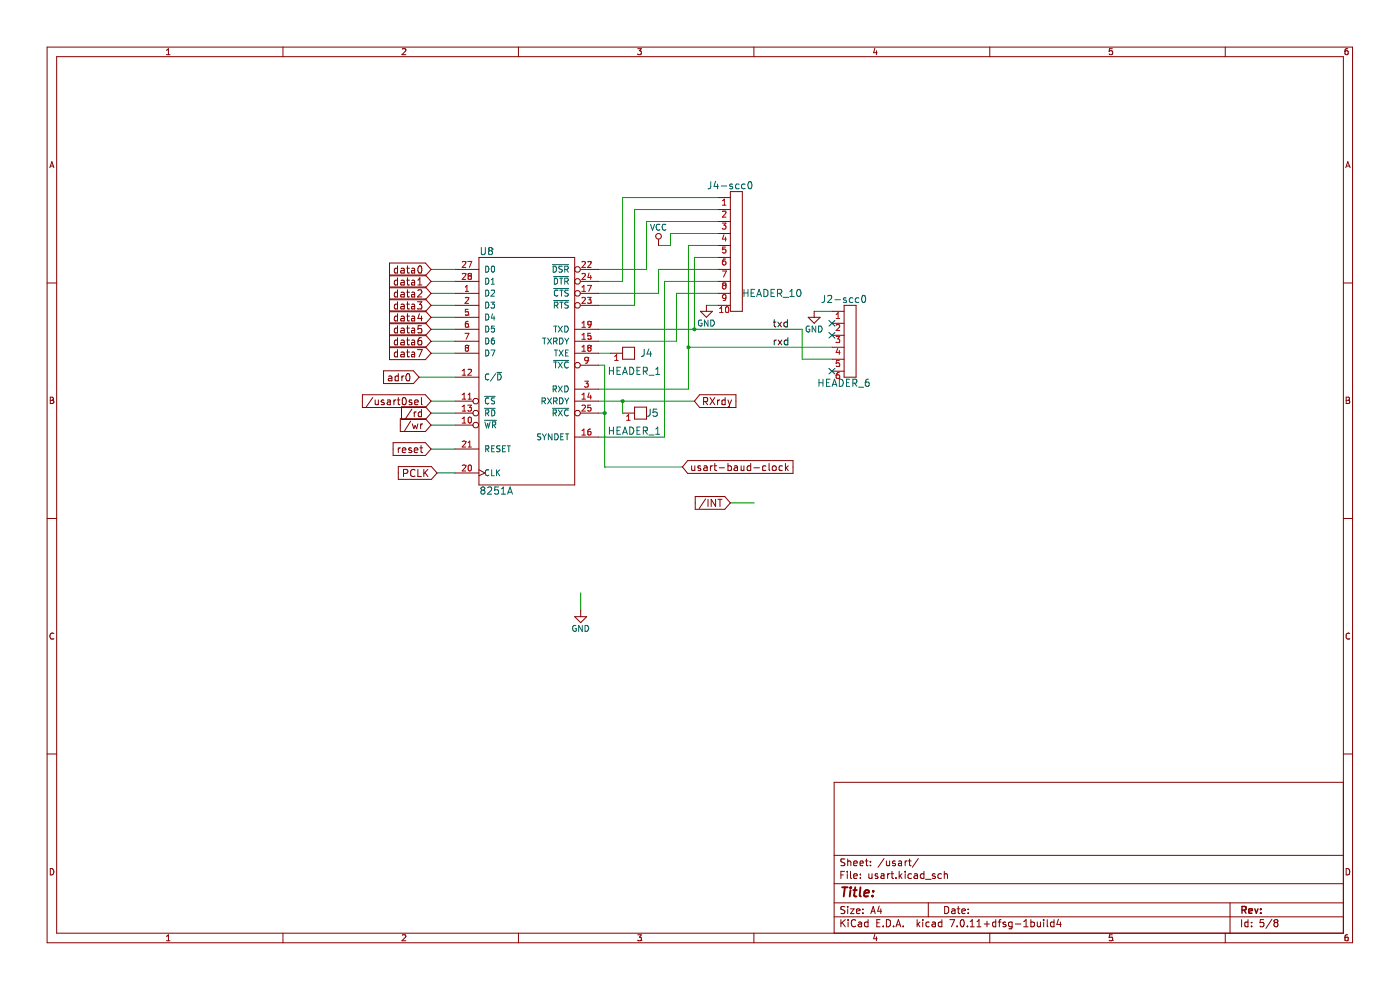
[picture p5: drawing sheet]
(kicad_sch (version 20230121) (generator eeschema)

 (paper "A4")

 (lib_symbols
  (symbol "power1:GND" (power) (pin_names (offset 0)) (in_bom yes) (on_board yes)
   (property "Reference" "#PWR" (at 0 -6.35 0) (effects (font (size 1.27 1.27)) hide))
   (property "Value" "GND" (at 0 -3.81 0) (effects (font (size 1.27 1.27))))
   (property "Footprint" "" (at 0 0 0) (effects (font (size 1.27 1.27)) hide))
   (property "Datasheet" "" (at 0 0 0) (effects (font (size 1.27 1.27)) hide))
   (symbol "GND_0_1"
    (polyline (pts (xy 0 0) (xy 0 -1.27) (xy 1.27 -1.27) (xy 0 -2.54) (xy -1.27 -1.27) (xy 0 -1.27)) (stroke (width 0) (type solid)) (fill (type none))))
   (symbol "GND_1_1"
    (pin power_in line (at 0 0 270) (length 0) hide (name "GND" (effects (font (size 1.27 1.27)))) (number "1" (effects (font (size 1.27 1.27)))))))
  (symbol "power1:VCC" (power) (pin_names (offset 0)) (in_bom yes) (on_board yes)
   (property "Reference" "#PWR" (at 0 -3.81 0) (effects (font (size 1.27 1.27)) hide))
   (property "Value" "VCC" (at 0 3.81 0) (effects (font (size 1.27 1.27))))
   (property "Footprint" "" (at 0 0 0) (effects (font (size 1.27 1.27)) hide))
   (property "Datasheet" "" (at 0 0 0) (effects (font (size 1.27 1.27)) hide))
   (symbol "VCC_0_1"
    (polyline (pts (xy 0 0) (xy 0 1.27)) (stroke (width 0) (type solid)) (fill (type none)))
    (circle (center 0 1.905) (radius 0.635) (stroke (width 0) (type solid)) (fill (type none))))
   (symbol "VCC_1_1"
    (pin power_in line (at 0 0 90) (length 0) hide (name "VCC" (effects (font (size 1.27 1.27)))) (number "1" (effects (font (size 1.27 1.27)))))))
  (symbol "takep8088-rescue:8251A" (pin_names (offset 1.016)) (in_bom yes) (on_board yes)
   (property "Reference" "U" (at -10.16 25.4 0) (effects (font (size 1.524 1.524)) (justify left)))
   (property "Value" "8251A" (at -10.16 -25.4 0) (effects (font (size 1.524 1.524)) (justify left)))
   (property "Footprint" "" (at 0 0 0) (effects (font (size 1.524 1.524))))
   (property "Datasheet" "" (at 0 0 0) (effects (font (size 1.524 1.524))))
   (symbol "8251A_0_1"
    (rectangle (start 10.16 -24.13) (end -10.16 24.13) (stroke (width 0) (type solid)) (fill (type none))))
   (symbol "8251A_1_1"
    (pin bidirectional line (at -15.24 16.51 0) (length 5.08) (name "D2" (effects (font (size 1.27 1.27)))) (number "1" (effects (font (size 1.27 1.27)))))
    (pin input inverted (at -15.24 -11.43 0) (length 5.08) (name "~{WR}" (effects (font (size 1.27 1.27)))) (number "10" (effects (font (size 1.27 1.27)))))
    (pin input inverted (at -15.24 -6.35 0) (length 5.08) (name "~{CS}" (effects (font (size 1.27 1.27)))) (number "11" (effects (font (size 1.27 1.27)))))
    (pin input line (at -15.24 -1.27 0) (length 5.08) (name "C/~{D}" (effects (font (size 1.27 1.27)))) (number "12" (effects (font (size 1.27 1.27)))))
    (pin input inverted (at -15.24 -8.89 0) (length 5.08) (name "~{RD}" (effects (font (size 1.27 1.27)))) (number "13" (effects (font (size 1.27 1.27)))))
    (pin output line (at 15.24 -6.35 180) (length 5.08) (name "RXRDY" (effects (font (size 1.27 1.27)))) (number "14" (effects (font (size 1.27 1.27)))))
    (pin output line (at 15.24 6.35 180) (length 5.08) (name "TXRDY" (effects (font (size 1.27 1.27)))) (number "15" (effects (font (size 1.27 1.27)))))
    (pin bidirectional line (at 15.24 -13.97 180) (length 5.08) (name "SYNDET" (effects (font (size 1.27 1.27)))) (number "16" (effects (font (size 1.27 1.27)))))
    (pin input inverted (at 15.24 16.51 180) (length 5.08) (name "~{CTS}" (effects (font (size 1.27 1.27)))) (number "17" (effects (font (size 1.27 1.27)))))
    (pin output line (at 15.24 3.81 180) (length 5.08) (name "TXE" (effects (font (size 1.27 1.27)))) (number "18" (effects (font (size 1.27 1.27)))))
    (pin output line (at 15.24 8.89 180) (length 5.08) (name "TXD" (effects (font (size 1.27 1.27)))) (number "19" (effects (font (size 1.27 1.27)))))
    (pin bidirectional line (at -15.24 13.97 0) (length 5.08) (name "D3" (effects (font (size 1.27 1.27)))) (number "2" (effects (font (size 1.27 1.27)))))
    (pin input clock (at -15.24 -21.59 0) (length 5.08) (name "CLK" (effects (font (size 1.27 1.27)))) (number "20" (effects (font (size 1.27 1.27)))))
    (pin input line (at -15.24 -16.51 0) (length 5.08) (name "RESET" (effects (font (size 1.27 1.27)))) (number "21" (effects (font (size 1.27 1.27)))))
    (pin input inverted (at 15.24 21.59 180) (length 5.08) (name "~{DSR}" (effects (font (size 1.27 1.27)))) (number "22" (effects (font (size 1.27 1.27)))))
    (pin output inverted (at 15.24 13.97 180) (length 5.08) (name "~{RTS}" (effects (font (size 1.27 1.27)))) (number "23" (effects (font (size 1.27 1.27)))))
    (pin output inverted (at 15.24 19.05 180) (length 5.08) (name "~{DTR}" (effects (font (size 1.27 1.27)))) (number "24" (effects (font (size 1.27 1.27)))))
    (pin input inverted (at 15.24 -8.89 180) (length 5.08) (name "~{RXC}" (effects (font (size 1.27 1.27)))) (number "25" (effects (font (size 1.27 1.27)))))
    (pin power_in line (at 0 24.13 270) (length 0) hide (name "VCC" (effects (font (size 1.27 1.27)))) (number "26" (effects (font (size 1.27 1.27)))))
    (pin bidirectional line (at -15.24 21.59 0) (length 5.08) (name "D0" (effects (font (size 1.27 1.27)))) (number "27" (effects (font (size 1.27 1.27)))))
    (pin bidirectional line (at -15.24 19.05 0) (length 5.08) (name "D1" (effects (font (size 1.27 1.27)))) (number "28" (effects (font (size 1.27 1.27)))))
    (pin input line (at 15.24 -3.81 180) (length 5.08) (name "RXD" (effects (font (size 1.27 1.27)))) (number "3" (effects (font (size 1.27 1.27)))))
    (pin power_in line (at 0 -24.13 90) (length 0) hide (name "GND" (effects (font (size 1.27 1.27)))) (number "4" (effects (font (size 1.27 1.27)))))
    (pin bidirectional line (at -15.24 11.43 0) (length 5.08) (name "D4" (effects (font (size 1.27 1.27)))) (number "5" (effects (font (size 1.27 1.27)))))
    (pin bidirectional line (at -15.24 8.89 0) (length 5.08) (name "D5" (effects (font (size 1.27 1.27)))) (number "6" (effects (font (size 1.27 1.27)))))
    (pin bidirectional line (at -15.24 6.35 0) (length 5.08) (name "D6" (effects (font (size 1.27 1.27)))) (number "7" (effects (font (size 1.27 1.27)))))
    (pin bidirectional line (at -15.24 3.81 0) (length 5.08) (name "D7" (effects (font (size 1.27 1.27)))) (number "8" (effects (font (size 1.27 1.27)))))
    (pin input inverted (at 15.24 1.27 180) (length 5.08) (name "~{TXC}" (effects (font (size 1.27 1.27)))) (number "9" (effects (font (size 1.27 1.27)))))))
  (symbol "takep8088-rescue:HEADER_1" (pin_names (offset 0)) (in_bom yes) (on_board yes)
   (property "Reference" "J" (at 0 3.81 0) (effects (font (size 1.524 1.524))))
   (property "Value" "HEADER_1" (at 0 -3.81 0) (effects (font (size 1.524 1.524))))
   (property "Footprint" "" (at 0 0 0) (effects (font (size 1.524 1.524))))
   (property "Datasheet" "" (at 0 0 0) (effects (font (size 1.524 1.524))))
   (symbol "HEADER_1_0_1"
    (rectangle (start 2.54 1.27) (end 0 -1.27) (stroke (width 0) (type solid)) (fill (type none))))
   (symbol "HEADER_1_1_1"
    (pin passive line (at -2.54 0 0) (length 2.54) (name "~" (effects (font (size 1.27 1.27)))) (number "1" (effects (font (size 1.27 1.27)))))))
  (symbol "w_connectors:HEADER_10" (pin_names (offset 0)) (in_bom yes) (on_board yes)
   (property "Reference" "J" (at 0 13.97 0) (effects (font (size 1.524 1.524))))
   (property "Value" "HEADER_10" (at 0 -13.97 0) (effects (font (size 1.524 1.524))))
   (property "Footprint" "" (at 0 0 0) (effects (font (size 1.27 1.27)) hide))
   (property "Datasheet" "" (at 0 0 0) (effects (font (size 1.27 1.27)) hide))
   (symbol "HEADER_10_0_1"
    (rectangle (start 2.54 12.7) (end 0 -12.7) (stroke (width 0) (type solid)) (fill (type none))))
   (symbol "HEADER_10_1_1"
    (pin passive line (at -2.54 11.43 0) (length 2.54) (name "~" (effects (font (size 1.27 1.27)))) (number "1" (effects (font (size 1.27 1.27)))))
    (pin passive line (at -2.54 -11.43 0) (length 2.54) (name "~" (effects (font (size 1.27 1.27)))) (number "10" (effects (font (size 1.27 1.27)))))
    (pin passive line (at -2.54 8.89 0) (length 2.54) (name "~" (effects (font (size 1.27 1.27)))) (number "2" (effects (font (size 1.27 1.27)))))
    (pin passive line (at -2.54 6.35 0) (length 2.54) (name "~" (effects (font (size 1.27 1.27)))) (number "3" (effects (font (size 1.27 1.27)))))
    (pin passive line (at -2.54 3.81 0) (length 2.54) (name "~" (effects (font (size 1.27 1.27)))) (number "4" (effects (font (size 1.27 1.27)))))
    (pin passive line (at -2.54 1.27 0) (length 2.54) (name "~" (effects (font (size 1.27 1.27)))) (number "5" (effects (font (size 1.27 1.27)))))
    (pin passive line (at -2.54 -1.27 0) (length 2.54) (name "~" (effects (font (size 1.27 1.27)))) (number "6" (effects (font (size 1.27 1.27)))))
    (pin passive line (at -2.54 -3.81 0) (length 2.54) (name "~" (effects (font (size 1.27 1.27)))) (number "7" (effects (font (size 1.27 1.27)))))
    (pin passive line (at -2.54 -6.35 0) (length 2.54) (name "~" (effects (font (size 1.27 1.27)))) (number "8" (effects (font (size 1.27 1.27)))))
    (pin passive line (at -2.54 -8.89 0) (length 2.54) (name "~" (effects (font (size 1.27 1.27)))) (number "9" (effects (font (size 1.27 1.27)))))))
  (symbol "w_connectors:HEADER_6" (pin_names (offset 0)) (in_bom yes) (on_board yes)
   (property "Reference" "J" (at 0 8.89 0) (effects (font (size 1.524 1.524))))
   (property "Value" "HEADER_6" (at 0 -8.89 0) (effects (font (size 1.524 1.524))))
   (property "Footprint" "" (at 0 0 0) (effects (font (size 1.27 1.27)) hide))
   (property "Datasheet" "" (at 0 0 0) (effects (font (size 1.27 1.27)) hide))
   (symbol "HEADER_6_0_1"
    (rectangle (start 2.54 7.62) (end 0 -7.62) (stroke (width 0) (type solid)) (fill (type none))))
   (symbol "HEADER_6_1_1"
    (pin passive line (at -2.54 6.35 0) (length 2.54) (name "~" (effects (font (size 1.27 1.27)))) (number "1" (effects (font (size 1.27 1.27)))))
    (pin passive line (at -2.54 3.81 0) (length 2.54) (name "~" (effects (font (size 1.27 1.27)))) (number "2" (effects (font (size 1.27 1.27)))))
    (pin passive line (at -2.54 1.27 0) (length 2.54) (name "~" (effects (font (size 1.27 1.27)))) (number "3" (effects (font (size 1.27 1.27)))))
    (pin passive line (at -2.54 -1.27 0) (length 2.54) (name "~" (effects (font (size 1.27 1.27)))) (number "4" (effects (font (size 1.27 1.27)))))
    (pin passive line (at -2.54 -3.81 0) (length 2.54) (name "~" (effects (font (size 1.27 1.27)))) (number "5" (effects (font (size 1.27 1.27)))))
    (pin passive line (at -2.54 -6.35 0) (length 2.54) (name "~" (effects (font (size 1.27 1.27)))) (number "6" (effects (font (size 1.27 1.27))))))))

 (junction (at 147.32 69.85) (diameter 0) (color 0 0 0 0))
 (junction (at 146.05 73.66) (diameter 0) (color 0 0 0 0))
 (junction (at 128.27 87.63) (diameter 0) (color 0 0 0 0))
 (junction (at 132.08 85.09) (diameter 0) (color 0 0 0 0))

 (no_connect (at 176.53 68.58))
 (no_connect (at 176.53 71.12))
 (no_connect (at 176.53 78.74))

 (wire (pts (xy 143.51 72.39) (xy 143.51 62.23)) (stroke (width 0) (type default)))
 (wire (pts (xy 91.44 74.93) (xy 96.52 74.93)) (stroke (width 0) (type default)))
 (wire (pts (xy 91.44 62.23) (xy 96.52 62.23)) (stroke (width 0) (type default)))
 (wire (pts (xy 91.44 57.15) (xy 96.52 57.15)) (stroke (width 0) (type default)))
 (wire (pts (xy 139.7 57.15) (xy 152.4 57.15)) (stroke (width 0) (type default)))
 (wire (pts (xy 91.44 72.39) (xy 96.52 72.39)) (stroke (width 0) (type default)))
 (wire (pts (xy 127 59.69) (xy 132.08 59.69)) (stroke (width 0) (type default)))
 (wire (pts (xy 127 72.39) (xy 143.51 72.39)) (stroke (width 0) (type default)))
 (wire (pts (xy 146.05 73.66) (xy 146.05 82.55)) (stroke (width 0) (type default)))
 (wire (pts (xy 147.32 69.85) (xy 170.18 69.85)) (stroke (width 0) (type default)))
 (wire (pts (xy 140.97 92.71) (xy 140.97 59.69)) (stroke (width 0) (type default)))
 (wire (pts (xy 91.44 87.63) (xy 96.52 87.63)) (stroke (width 0) (type default)))
 (wire (pts (xy 132.08 85.09) (xy 147.32 85.09)) (stroke (width 0) (type default)))
 (wire (pts (xy 146.05 82.55) (xy 127 82.55)) (stroke (width 0) (type default)))
 (wire (pts (xy 123.19 125.73) (xy 123.19 129.54)) (stroke (width 0) (type default)))
 (wire (pts (xy 149.86 64.77) (xy 152.4 64.77)) (stroke (width 0) (type default)))
 (wire (pts (xy 128.27 87.63) (xy 128.27 99.06)) (stroke (width 0) (type default)))
 (wire (pts (xy 170.18 76.2) (xy 176.53 76.2)) (stroke (width 0) (type default)))
 (wire (pts (xy 137.16 57.15) (xy 137.16 46.99)) (stroke (width 0) (type default)))
 (wire (pts (xy 127 62.23) (xy 139.7 62.23)) (stroke (width 0) (type default)))
 (wire (pts (xy 147.32 69.85) (xy 147.32 54.61)) (stroke (width 0) (type default)))
 (wire (pts (xy 91.44 69.85) (xy 96.52 69.85)) (stroke (width 0) (type default)))
 (wire (pts (xy 132.08 85.09) (xy 132.08 87.63)) (stroke (width 0) (type default)))
 (wire (pts (xy 139.7 52.07) (xy 142.24 52.07)) (stroke (width 0) (type default)))
 (wire (pts (xy 91.44 95.25) (xy 96.52 95.25)) (stroke (width 0) (type default)))
 (wire (pts (xy 142.24 52.07) (xy 142.24 49.53)) (stroke (width 0) (type default)))
 (wire (pts (xy 139.7 62.23) (xy 139.7 57.15)) (stroke (width 0) (type default)))
 (wire (pts (xy 96.52 80.01) (xy 88.9 80.01)) (stroke (width 0) (type default)))
 (wire (pts (xy 146.05 52.07) (xy 152.4 52.07)) (stroke (width 0) (type default)))
 (wire (pts (xy 91.44 85.09) (xy 96.52 85.09)) (stroke (width 0) (type default)))
 (wire (pts (xy 127 64.77) (xy 134.62 64.77)) (stroke (width 0) (type default)))
 (wire (pts (xy 127 92.71) (xy 140.97 92.71)) (stroke (width 0) (type default)))
 (wire (pts (xy 134.62 44.45) (xy 152.4 44.45)) (stroke (width 0) (type default)))
 (wire (pts (xy 134.62 64.77) (xy 134.62 44.45)) (stroke (width 0) (type default)))
 (wire (pts (xy 152.4 49.53) (xy 142.24 49.53)) (stroke (width 0) (type default)))
 (wire (pts (xy 91.44 67.31) (xy 96.52 67.31)) (stroke (width 0) (type default)))
 (wire (pts (xy 127 85.09) (xy 132.08 85.09)) (stroke (width 0) (type default)))
 (wire (pts (xy 176.53 66.04) (xy 172.72 66.04)) (stroke (width 0) (type default)))
 (wire (pts (xy 91.44 90.17) (xy 96.52 90.17)) (stroke (width 0) (type default)))
 (wire (pts (xy 137.16 46.99) (xy 152.4 46.99)) (stroke (width 0) (type default)))
 (wire (pts (xy 128.27 77.47) (xy 128.27 87.63)) (stroke (width 0) (type default)))
 (wire (pts (xy 128.27 99.06) (xy 144.78 99.06)) (stroke (width 0) (type default)))
 (wire (pts (xy 127 57.15) (xy 137.16 57.15)) (stroke (width 0) (type default)))
 (wire (pts (xy 143.51 62.23) (xy 152.4 62.23)) (stroke (width 0) (type default)))
 (wire (pts (xy 132.08 59.69) (xy 132.08 41.91)) (stroke (width 0) (type default)))
 (wire (pts (xy 127 77.47) (xy 128.27 77.47)) (stroke (width 0) (type default)))
 (wire (pts (xy 154.94 106.68) (xy 160.02 106.68)) (stroke (width 0) (type default)))
 (wire (pts (xy 127 69.85) (xy 147.32 69.85)) (stroke (width 0) (type default)))
 (wire (pts (xy 146.05 52.07) (xy 146.05 73.66)) (stroke (width 0) (type default)))
 (wire (pts (xy 170.18 69.85) (xy 170.18 76.2)) (stroke (width 0) (type default)))
 (wire (pts (xy 147.32 54.61) (xy 152.4 54.61)) (stroke (width 0) (type default)))
 (wire (pts (xy 127 74.93) (xy 129.54 74.93)) (stroke (width 0) (type default)))
 (wire (pts (xy 96.52 100.33) (xy 92.71 100.33)) (stroke (width 0) (type default)))
 (wire (pts (xy 91.44 64.77) (xy 96.52 64.77)) (stroke (width 0) (type default)))
 (wire (pts (xy 132.08 41.91) (xy 152.4 41.91)) (stroke (width 0) (type default)))
 (wire (pts (xy 91.44 59.69) (xy 96.52 59.69)) (stroke (width 0) (type default)))
 (wire (pts (xy 146.05 73.66) (xy 176.53 73.66)) (stroke (width 0) (type default)))
 (wire (pts (xy 128.27 87.63) (xy 127 87.63)) (stroke (width 0) (type default)))
 (wire (pts (xy 140.97 59.69) (xy 152.4 59.69)) (stroke (width 0) (type default)))

 (label "rxd" (at 163.83 73.66 0) (fields_autoplaced) (effects (font (size 1.524 1.524)) (justify left bottom)))
 (label "txd" (at 163.83 69.85 0) (fields_autoplaced) (effects (font (size 1.524 1.524)) (justify left bottom)))

 (global_label "data6" (shape input) (at 91.44 72.39 180) (effects (font (size 1.524 1.524)) (justify right))
  (property "Intersheetrefs" "${INTERSHEET_REFS}" (at 91.44 72.39 0) (effects (font (size 1.27 1.27)) hide)))
 (global_label "data2" (shape input) (at 91.44 62.23 180) (effects (font (size 1.524 1.524)) (justify right))
  (property "Intersheetrefs" "${INTERSHEET_REFS}" (at 91.44 62.23 0) (effects (font (size 1.27 1.27)) hide)))
 (global_label "usart-baud-clock" (shape input) (at 144.78 99.06 0) (effects (font (size 1.524 1.524)) (justify left))
  (property "Intersheetrefs" "${INTERSHEET_REFS}" (at 144.78 99.06 0) (effects (font (size 1.27 1.27)) hide)))
 (global_label "data5" (shape input) (at 91.44 69.85 180) (effects (font (size 1.524 1.524)) (justify right))
  (property "Intersheetrefs" "${INTERSHEET_REFS}" (at 91.44 69.85 0) (effects (font (size 1.27 1.27)) hide)))
 (global_label "data4" (shape input) (at 91.44 67.31 180) (effects (font (size 1.524 1.524)) (justify right))
  (property "Intersheetrefs" "${INTERSHEET_REFS}" (at 91.44 67.31 0) (effects (font (size 1.27 1.27)) hide)))
 (global_label "/wr" (shape input) (at 91.44 90.17 180) (effects (font (size 1.524 1.524)) (justify right))
  (property "Intersheetrefs" "${INTERSHEET_REFS}" (at 91.44 90.17 0) (effects (font (size 1.27 1.27)) hide)))
 (global_label "PCLK" (shape input) (at 92.71 100.33 180) (effects (font (size 1.524 1.524)) (justify right))
  (property "Intersheetrefs" "${INTERSHEET_REFS}" (at 92.71 100.33 0) (effects (font (size 1.27 1.27)) hide)))
 (global_label "/rd" (shape input) (at 91.44 87.63 180) (effects (font (size 1.524 1.524)) (justify right))
  (property "Intersheetrefs" "${INTERSHEET_REFS}" (at 91.44 87.63 0) (effects (font (size 1.27 1.27)) hide)))
 (global_label "/INT" (shape input) (at 154.94 106.68 180) (effects (font (size 1.524 1.524)) (justify right))
  (property "Intersheetrefs" "${INTERSHEET_REFS}" (at 154.94 106.68 0) (effects (font (size 1.27 1.27)) hide)))
 (global_label "RXrdy" (shape input) (at 147.32 85.09 0) (effects (font (size 1.524 1.524)) (justify left))
  (property "Intersheetrefs" "${INTERSHEET_REFS}" (at 147.32 85.09 0) (effects (font (size 1.27 1.27)) hide)))
 (global_label "data3" (shape input) (at 91.44 64.77 180) (effects (font (size 1.524 1.524)) (justify right))
  (property "Intersheetrefs" "${INTERSHEET_REFS}" (at 91.44 64.77 0) (effects (font (size 1.27 1.27)) hide)))
 (global_label "/usart0sel" (shape input) (at 91.44 85.09 180) (effects (font (size 1.524 1.524)) (justify right))
  (property "Intersheetrefs" "${INTERSHEET_REFS}" (at 91.44 85.09 0) (effects (font (size 1.27 1.27)) hide)))
 (global_label "data0" (shape input) (at 91.44 57.15 180) (effects (font (size 1.524 1.524)) (justify right))
  (property "Intersheetrefs" "${INTERSHEET_REFS}" (at 91.44 57.15 0) (effects (font (size 1.27 1.27)) hide)))
 (global_label "reset" (shape input) (at 91.44 95.25 180) (effects (font (size 1.524 1.524)) (justify right))
  (property "Intersheetrefs" "${INTERSHEET_REFS}" (at 91.44 95.25 0) (effects (font (size 1.27 1.27)) hide)))
 (global_label "adr0" (shape input) (at 88.9 80.01 180) (effects (font (size 1.524 1.524)) (justify right))
  (property "Intersheetrefs" "${INTERSHEET_REFS}" (at 88.9 80.01 0) (effects (font (size 1.27 1.27)) hide)))
 (global_label "data7" (shape input) (at 91.44 74.93 180) (effects (font (size 1.524 1.524)) (justify right))
  (property "Intersheetrefs" "${INTERSHEET_REFS}" (at 91.44 74.93 0) (effects (font (size 1.27 1.27)) hide)))
 (global_label "data1" (shape input) (at 91.44 59.69 180) (effects (font (size 1.524 1.524)) (justify right))
  (property "Intersheetrefs" "${INTERSHEET_REFS}" (at 91.44 59.69 0) (effects (font (size 1.27 1.27)) hide)))

 (symbol (lib_id "power1:VCC") (at 139.7 52.07 0) (unit 1) (in_bom yes) (on_board yes) (dnp no)
  (property "Reference" "#PWR023" (at 139.7 55.88 0) (effects (font (size 1.27 1.27)) hide))
  (property "Value" "VCC" (at 139.7 48.26 0) (effects (font (size 1.27 1.27))))
  (property "Footprint" "" (at 139.7 52.07 0) (effects (font (size 1.27 1.27)) hide))
  (property "Datasheet" "" (at 139.7 52.07 0) (effects (font (size 1.27 1.27)) hide)) (pin "1"))

 (symbol (lib_id "power1:GND") (at 123.19 129.54 0) (unit 1) (in_bom yes) (on_board yes) (dnp no)
  (property "Reference" "#PWR024" (at 123.19 135.89 0) (effects (font (size 1.27 1.27)) hide))
  (property "Value" "GND" (at 123.19 133.35 0) (effects (font (size 1.27 1.27))))
  (property "Footprint" "" (at 123.19 129.54 0) (effects (font (size 1.27 1.27)) hide))
  (property "Datasheet" "" (at 123.19 129.54 0) (effects (font (size 1.27 1.27)) hide)) (pin "1"))

 (symbol (lib_id "w_connectors:HEADER_6") (at 179.07 72.39 0) (unit 1) (in_bom yes) (on_board yes) (dnp no)
  (property "Reference" "J2-scc0" (at 179.07 63.5 0) (effects (font (size 1.524 1.524))))
  (property "Value" "HEADER_6" (at 179.07 81.28 0) (effects (font (size 1.524 1.524))))
  (property "Footprint" "Connector_PinHeader_2.54mm:PinHeader_1x06_P2.54mm_Vertical" (at 179.07 72.39 0) (effects (font (size 1.524 1.524)) hide))
  (property "Datasheet" "" (at 179.07 72.39 0) (effects (font (size 1.524 1.524)))) (pin "1") (pin "2") (pin "3") (pin "4") (pin "5") (pin "6"))

 (symbol (lib_id "power1:GND") (at 172.72 66.04 0) (unit 1) (in_bom yes) (on_board yes) (dnp no)
  (property "Reference" "#PWR025" (at 172.72 72.39 0) (effects (font (size 1.27 1.27)) hide))
  (property "Value" "GND" (at 172.72 69.85 0) (effects (font (size 1.27 1.27))))
  (property "Footprint" "" (at 172.72 66.04 0) (effects (font (size 1.27 1.27)) hide))
  (property "Datasheet" "" (at 172.72 66.04 0) (effects (font (size 1.27 1.27)) hide)) (pin "1"))

 (symbol (lib_id "w_connectors:HEADER_10") (at 154.94 53.34 0) (unit 1) (in_bom yes) (on_board yes) (dnp no)
  (property "Reference" "J4-scc0" (at 154.94 39.37 0) (effects (font (size 1.524 1.524))))
  (property "Value" "HEADER_10" (at 163.83 62.23 0) (effects (font (size 1.524 1.524))))
  (property "Footprint" "Connector_PinHeader_2.54mm:PinHeader_2x05_P2.54mm_Vertical" (at 154.94 53.34 0) (effects (font (size 1.524 1.524)) hide))
  (property "Datasheet" "" (at 154.94 53.34 0) (effects (font (size 1.524 1.524)))) (pin "1") (pin "10") (pin "2") (pin "3") (pin "4") (pin "5") (pin "6") (pin "7") (pin "8") (pin "9"))

 (symbol (lib_id "takep8088-rescue:8251A") (at 111.76 78.74 0) (unit 1) (in_bom yes) (on_board yes) (dnp no)
  (property "Reference" "U8" (at 101.6 53.34 0) (effects (font (size 1.524 1.524)) (justify left)))
  (property "Value" "8251A" (at 101.6 104.14 0) (effects (font (size 1.524 1.524)) (justify left)))
  (property "Footprint" "Package_DIP:DIP-28_W15.24mm" (at 111.76 78.74 0) (effects (font (size 1.524 1.524)) hide))
  (property "Datasheet" "" (at 111.76 78.74 0) (effects (font (size 1.524 1.524)))) (pin "1") (pin "10") (pin "11") (pin "12") (pin "13") (pin "14") (pin "15") (pin "16") (pin "17") (pin "18") (pin "19") (pin "2") (pin "20") (pin "21") (pin "22") (pin "23") (pin "24") (pin "25") (pin "26") (pin "27") (pin "28") (pin "3") (pin "4") (pin "5") (pin "6") (pin "7") (pin "8") (pin "9"))

 (symbol (lib_id "power1:GND") (at 149.86 64.77 0) (unit 1) (in_bom yes) (on_board yes) (dnp no)
  (property "Reference" "#PWR026" (at 149.86 71.12 0) (effects (font (size 1.27 1.27)) hide))
  (property "Value" "GND" (at 149.86 68.58 0) (effects (font (size 1.27 1.27))))
  (property "Footprint" "" (at 149.86 64.77 0) (effects (font (size 1.27 1.27)) hide))
  (property "Datasheet" "" (at 149.86 64.77 0) (effects (font (size 1.27 1.27)) hide)) (pin "1"))

 (symbol (lib_id "takep8088-rescue:HEADER_1") (at 132.08 74.93 0) (unit 1) (in_bom yes) (on_board yes) (dnp no)
  (property "Reference" "J4" (at 137.16 74.93 0) (effects (font (size 1.524 1.524))))
  (property "Value" "HEADER_1" (at 134.62 78.74 0) (effects (font (size 1.524 1.524))))
  (property "Footprint" "Connector_PinHeader_2.54mm:PinHeader_1x01_P2.54mm_Vertical" (at 132.08 74.93 0) (effects (font (size 1.524 1.524)) hide))
  (property "Datasheet" "" (at 132.08 74.93 0) (effects (font (size 1.524 1.524)))) (pin "1"))

 (symbol (lib_id "takep8088-rescue:HEADER_1") (at 134.62 87.63 0) (unit 1) (in_bom yes) (on_board yes) (dnp no)
  (property "Reference" "J5" (at 138.43 87.63 0) (effects (font (size 1.524 1.524))))
  (property "Value" "HEADER_1" (at 134.62 91.44 0) (effects (font (size 1.524 1.524))))
  (property "Footprint" "Connector_PinHeader_2.54mm:PinHeader_1x01_P2.54mm_Vertical" (at 134.62 87.63 0) (effects (font (size 1.524 1.524)) hide))
  (property "Datasheet" "" (at 134.62 87.63 0) (effects (font (size 1.524 1.524)))) (pin "1")))
